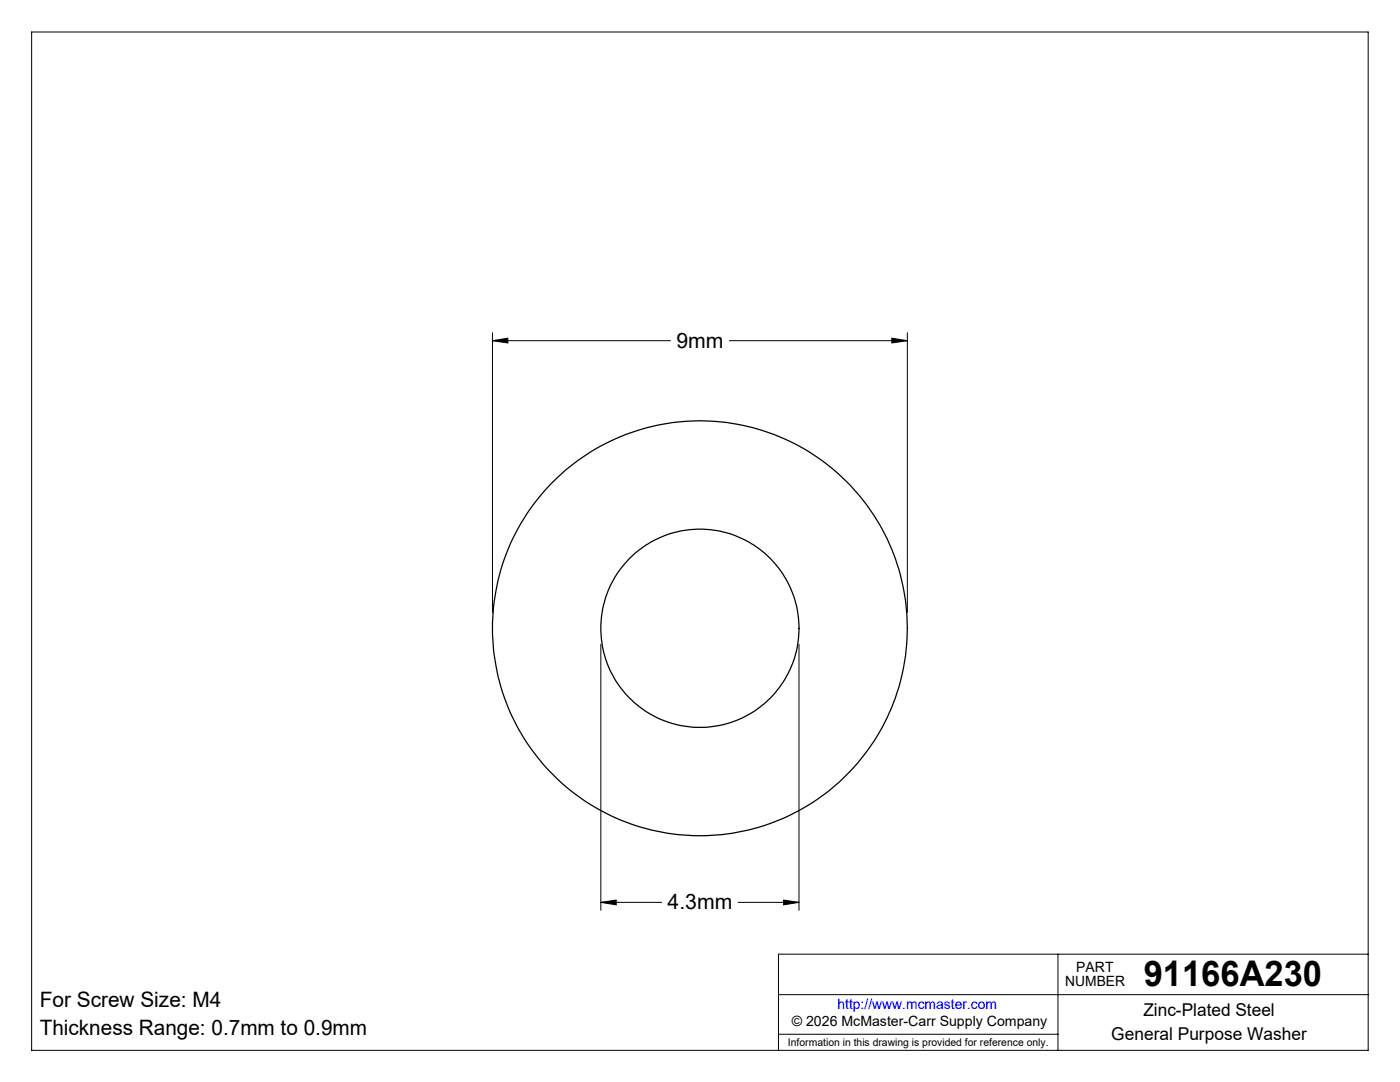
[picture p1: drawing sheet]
<svg xmlns="http://www.w3.org/2000/svg" width="279mm" height="216mm" viewBox="0 0 279 216" stroke-linecap="round" stroke-linejoin="round" font-family="sans-serif">
<g fill="none" stroke="#000" stroke-width=".2">
<path d="M6.3 6.4h266.7v203.2h-266.7zM98.3 68l3.1-.5v.9zM98.3 66.4v55.8M98.3 68h35.5M145.6 68h35.5M178 67.5l3.1 .5-3.1 .4zM181.1 66.4v55.8M119.9 128.6v53M159.5 128.6v53M156.4 179.6l3.1 .5-3.1 .5zM119.9 180.1l3.1-.5v1zM119.9 180.1h12.1"/>
<path d="M147.3 180.1h12.2M155.4 198.5h117.6M211.1 190.4v19.2M273 190.4h-117.6v19.2M155.4 206.4h55.7"/>
</g>
<g fill="none" stroke="#000" stroke-width=".25">
<circle cx="139.7" cy="125.4" r="19.8"/>
<circle cx="139.7" cy="125.4" r="41.4"/>
</g>
<path d="M98.3 68l3.1-.5v.9zM178 67.5l3.1 .5-3.1 .4zM119.9 180.1l3.1-.5v1zM156.4 179.6l3.1 .5-3.1 .5z" fill="#000"/>
<text font-size="7.1" x="228.3" y="196.8">91166A230</text>
<g font-size="4.2">
<text x="135" y="69.4">9mm</text>
<text x="133.2" y="181.5">4.3mm</text>
<text x="7.9" y="200.9">For Screw Size: M4</text>
<text x="7.9" y="206.5">Thickness Range: 0.7mm to 0.9mm</text>
</g>
<g font-size="3.5">
<text x="228.2" y="202.8">Zinc-Plated Steel</text>
<text x="221.8" y="207.5">General Purpose Washer</text>
</g>
<g font-size="2.8">
<text x="212.6" y="196.8">NUMBER</text>
<text x="214.8" y="194">PART</text>
<text x="158" y="204.8">© 2026 McMaster-Carr Supply Company</text>
</g>
<text font-size="2.8" fill="#00f" x="167.1" y="201.4">http://www.mcmaster.com</text>
<text font-size="2.1" x="157.3" y="208.6">Information in this drawing is provided for reference only.</text>
</svg>
